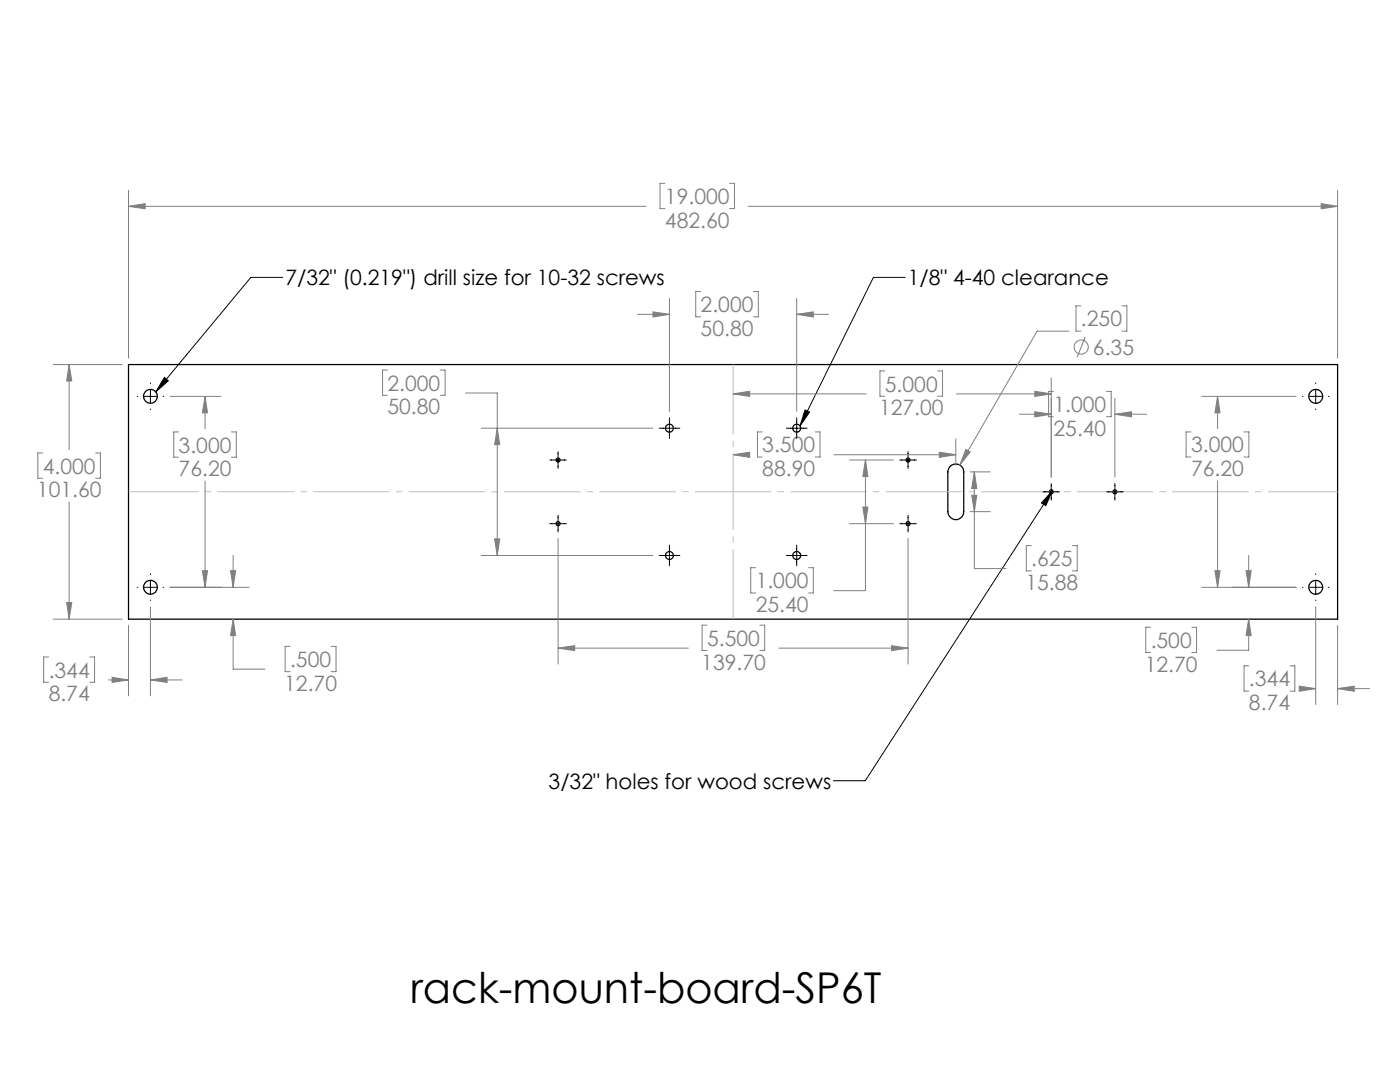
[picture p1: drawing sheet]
<svg xmlns="http://www.w3.org/2000/svg" width="279mm" height="216mm" viewBox="0 0 279 216" stroke-linecap="round" stroke-linejoin="round" font-family="sans-serif">
<g fill="none" stroke="#000" stroke-width=".25">
<path d="M25.6 72.7h241.3v50.8h-241.3zM189.5 93.1a1.58 1.58 0 0 1 1.8-.4 1.58 1.58 0 0 1 1 1.5v7.9a1.59 1.59 0 0 1-1.6 1.6 1.59 1.59 0 0 1-1.5-1.6v-7.9z"/>
<circle cx="30" cy="79.1" r="1.38"/>
<circle cx="262.6" cy="79.1" r="1.38"/>
<circle cx="111.4" cy="91.8" r=".4"/>
<circle cx="133.6" cy="85.4" r=".79"/>
<circle cx="159" cy="85.4" r=".79"/>
<circle cx="181.2" cy="91.8" r=".4"/>
<circle cx="209.8" cy="98.1" r=".4"/>
<circle cx="222.5" cy="98.1" r=".4"/>
<circle cx="30" cy="117.2" r="1.38"/>
<circle cx="111.4" cy="104.5" r=".4"/>
<circle cx="133.6" cy="110.8" r=".79"/>
<circle cx="159" cy="110.8" r=".79"/>
<circle cx="181.2" cy="104.5" r=".4"/>
<circle cx="262.6" cy="117.2" r="1.38"/>
</g>
<g fill="none" stroke="#808080" stroke-width=".2">
<path d="M25.6 38v33.5M132.7 36.6h-1v5h1M145.6 36.6h1v5h-1M266.9 38v33.5M25.6 41.2l3.4-.6v1.1zM25.6 41.2h103.3M133.6 59.5v22.6M139.8 58.2h-.9v5h.9M149.3 41.2h117.6M150.4 58.2h.9v5h-.9M159 59.5v22.6M263.7 40.6l3.2 .6-3.2 .5z"/>
<path d="M10.6 72.7h13.8M13.8 72.7l.5 3.3h-1zM13.8 72.7v17M33.9 79.1h10.2M40.9 79.1l.5 3.3h-1zM40.9 79.1v6.4M77.3 73.8h-1v5.1h1M87.9 73.8h.9v5.1h-.9M92.9 78.4h6.3v32.4M127.2 62.7h6.4M130.3 62.2l3.3 .5-3.3 .6zM146.3 78.6h26.6"/>
<path d="M146.3 78.6l3.3-.5v1zM159 62.7h6.3M159 62.7l3.3-.5v1.1zM176.6 74h-1v5.1h1M187.1 74h1v5.1h-1M190.9 78.6h18.9M206.5 78.1l3.3 .5-3.3 .5zM209.8 75.4v19.8M210.2 78.1h-.9v5h.9M213.3 66.1h-6.3l-15.4 26.7M215.7 61h-1v5.1h1M216.6 67.2l-1.6 4.1"/>
<path d="M220.8 78.1h1v5h-1M222.5 79.5v15.7M223.9 61h1v5.1h-1M239.8 79.1h18.9M243 79.1v6.4M243 79.1l.5 3.3h-1zM8.5 90.4h-1v5h1M19.1 90.4h.9v5h-.9M35.6 86.2h-.9v5h.9M40.9 96v21.2M46.2 86.2h1v5h-1M96.1 85.4h34.2"/>
<path d="M99.2 85.4l.5 3.3h-1zM146.3 90.7h2.1M146.3 90.7l3.3-.5v1.1zM152.1 86.2h-.9v5h.9M162.7 86.2h1v5h-1M166.4 90.7h24.3M169.5 91.8h8.8M172.7 91.8v26.1h-6.3M172.7 91.8l.5 3.3h-1zM187.5 90.2l3.2 .5-3.2 .6zM190.7 87.6v5.3M192.8 89.7l.8 .5-2 2.6z"/>
<path d="M193.6 94.2h4M193.9 98.8h1l-.4 3.3zM194.5 94.2l.4 3.3h-1zM194.5 94.2v19.3h6.3M203.4 82.7h6.4M206.5 82.2l3.3 .5-3.3 .5zM222.5 82.7l3.3-.5v1zM222.5 82.7h6.3M237.7 86.2h-1v5h1M243 96v21.2M248.2 86.2h1v5h-1M13.8 100.2v23.3"/>
<path d="M33.9 117.2h15.8M40.4 113.9h1l-.5 3.3zM46 113.9h1l-.5 3.3zM46.5 110.8v6.4M96.1 110.8h34.2M98.7 107.5h1l-.5 3.3zM111.4 107.4v25.1M150.8 113.3h-1v5h1M161.4 113.3h.9v5h-.9M169.5 104.5h8.8M172.2 101.2h1l-.5 3.3zM181.2 107.4v25.1"/>
<path d="M193.6 102.1h4M205.8 108.9h-1v5h1M214 108.9h1v5h-1M239.8 117.2h18.9M242.5 113.9h1l-.5 3.3zM248.7 113.9h1l-.5 3.3zM249.2 110.8v6.4M9.7 131.1h-1v5h1M10.6 123.5h13.8M13.3 120.2h1l-.5 3.3zM17.9 131.1h1v5h-1M21.7 135.7h3.9"/>
<path d="M22.4 135.1l3.2 .6-3.2 .5zM25.6 124.8v14.1M30 135.7l3.3-.6v1.1zM30 121.1v17.8M30 135.7h6.4M46.5 123.5v10h6.4M46.5 123.5l.5 3.3h-1zM57.9 129h-1v5h1M66.1 129h1v5h-1M111.4 129.3h26M111.4 129.3l3.3-.5v1zM141.1 124.7h-1v5.1h1"/>
<path d="M151.7 124.7h.9v5.1h-.9M155.4 129.3h25.8M177.9 128.8l3.3 .5-3.3 .5zM229.6 125.2h-.9v5h.9M237.8 125.2h1v5h-1M249.2 123.5l.5 3.3h-1zM249.2 123.5v6.3h-6.3M249.2 132.9h-.9v5h.9M257.5 132.9h.9v5h-.9M259.3 136.9l3.3 .5-3.3 .5zM261.2 137.4h1.4M262.6 121.1v19.5"/>
<path d="M266.9 137.4l3.4-.5v1zM266.9 124.8v15.8M266.9 137.4h6.4"/>
<circle cx="215.8" cy="69.3" r="1.41"/>
</g>
<g fill="none" stroke="#000" stroke-width=".2">
<path d="M56.4 55.4h-6.3l-19 22.8M180.7 55.4h-6.4l-14.6 29.6M27.4 79.1h.1M28.8 79.1h2.5M30 76.4v.2M30 77.8v2.6M32.6 79.1h.1M32.8 75.3l.8 .7-2.5 2.2zM259.9 79.1h.1M261.3 79.1h2.5M262.6 76.4v.2M262.6 77.8v2.6"/>
<path d="M265.1 79.1h.2M30 81.6v.1M109.7 91.8h3.3M111.4 90.1v3.4M131.6 85.4h4.1M133.6 83.4v4.1M157 85.4h4.1M159 83.4v4.1M160.7 81.8l.9 .4-1.9 2.8zM179.6 91.8h3.3M181.2 90.1v3.4M208.1 98.1h3.4"/>
<path d="M209.8 96.5v3.3M210.1 97.9l-1.4 3-.8-.5zM210.1 97.9l-37.4 57.9h-6.4M220.8 98.1h3.4M222.5 96.5v3.3M262.6 81.6v.1M27.4 117.2h.1M28.8 117.2h2.5M30 114.5v.2M30 115.9v2.6M30 119.7v.1M32.6 117.2h.1"/>
<path d="M109.7 104.5h3.3M111.4 102.8v3.4M131.6 110.8h4.1M133.6 108.8v4.1M157 110.8h4.1M159 108.8v4.1M179.6 104.5h3.3M181.2 102.8v3.4M259.9 117.2h.1M261.3 117.2h2.5M262.6 114.5v.2M262.6 115.9v2.6"/>
<path d="M262.6 119.7v.1M265.1 117.2h.2"/>
</g>
<path d="M146.3 72.7v50.8M25.7 98.1h241.3" fill="none" stroke="#c0c0c0" stroke-width=".2" stroke-dasharray="15.2 1.3 1.3 1.3" stroke-dashoffset="1.3" stroke-linecap="butt"/>
<path d="M32.8 75.3l.8 .7-2.5 2.2zM160.7 81.8l.9 .4-1.9 2.8zM210.1 97.9l-1.4 3-.8-.5z" fill="#000"/>
<g fill="#808080">
<path d="M13.8 72.7l.5 3.3h-1zM13.3 120.2h1l-.5 3.3zM263.7 40.6l3.2 .6-3.2 .5zM25.6 41.2l3.4-.6v1.1zM40.9 79.1l.5 3.3h-1zM40.4 113.9h1l-.5 3.3zM30 135.7l3.3-.6v1.1zM22.4 135.1l3.2 .6-3.2 .5zM46 113.9h1l-.5 3.3zM46.5 123.5l.5 3.3h-1zM130.3 62.2l3.3 .5-3.3 .6zM159 62.7l3.3-.5v1.1zM99.2 85.4l.5 3.3h-1zM98.7 107.5h1l-.5 3.3zM177.9 128.8l3.3 .5-3.3 .5zM111.4 129.3l3.3-.5v1zM172.7 91.8l.5 3.3h-1zM172.2 101.2h1l-.5 3.3zM222.5 82.7l3.3-.5v1zM206.5 82.2l3.3 .5-3.3 .5zM243 79.1l.5 3.3h-1zM242.5 113.9h1l-.5 3.3zM266.9 137.4l3.4-.5v1zM259.3 136.9l3.3 .5-3.3 .5zM248.7 113.9h1l-.5 3.3zM249.2 123.5l.5 3.3h-1zM194.5 94.2l.4 3.3h-1zM193.9 98.8h1l-.4 3.3zM192.8 89.7l-1.2 3.1 2-2.6z"/>
<path d="M146.3 78.6l3.3-.5v1zM206.5 78.1l3.3 .5-3.3 .5zM187.5 90.2l3.2 .5-3.2 .6zM146.3 90.7l3.3-.5v1.1z"/>
</g>
<text font-size="8.5" x="81.9" y="200.1">rack-mount-board-SP6T</text>
<g font-size="4.2" fill="#808080">
<text x="132.7" y="40.7">19.000</text>
<text x="132.7" y="45.4">482.60</text>
<text x="139.8" y="62.3">2.000</text>
<text x="215.7" y="65.1">.250</text>
<text x="139.8" y="67">50.80</text>
<text x="218.1" y="70.8">6.35</text>
<text x="77.3" y="78">2.000</text>
<text x="77.3" y="82.7">50.80</text>
<text x="175.4" y="82.9">127.00</text>
<text x="176.6" y="78.1">5.000</text>
<text x="210.3" y="82.2">1.000</text>
<text x="210.3" y="86.9">25.40</text>
<text x="8.5" y="94.5">4.000</text>
<text x="35.6" y="90.3">3.000</text>
<text x="35.6" y="95">76.20</text>
<text x="152.1" y="90.3">3.500</text>
<text x="152.1" y="95">88.90</text>
<text x="237.7" y="90.3">3.000</text>
<text x="237.7" y="95">76.20</text>
<text x="7.4" y="99.2">101.60</text>
<text x="205.8" y="113">.625</text>
<text x="150.8" y="117.4">1.000</text>
<text x="204.7" y="117.7">15.88</text>
<text x="150.8" y="122.1">25.40</text>
<text x="141.1" y="128.9">5.500</text>
<text x="229.6" y="129.3">.500</text>
<text x="9.7" y="135.2">.344</text>
<text x="56.7" y="137.8">12.70</text>
<text x="57.9" y="133.1">.500</text>
<text x="139.9" y="133.6">139.70</text>
<text x="228.5" y="134">12.70</text>
<text x="249.3" y="137">.344</text>
<text x="9.7" y="140">8.74</text>
<text x="249.3" y="141.7">8.74</text>
</g>
<g font-size="4.2">
<text x="57" y="56.9">7/32&quot; (0.219&quot;) drill size for 10-32 screws</text>
<text x="181.2" y="56.9">1/8&quot; 4-40 clearance</text>
<text x="109.5" y="157.4">3/32&quot; holes for wood screws</text>
</g>
</svg>
